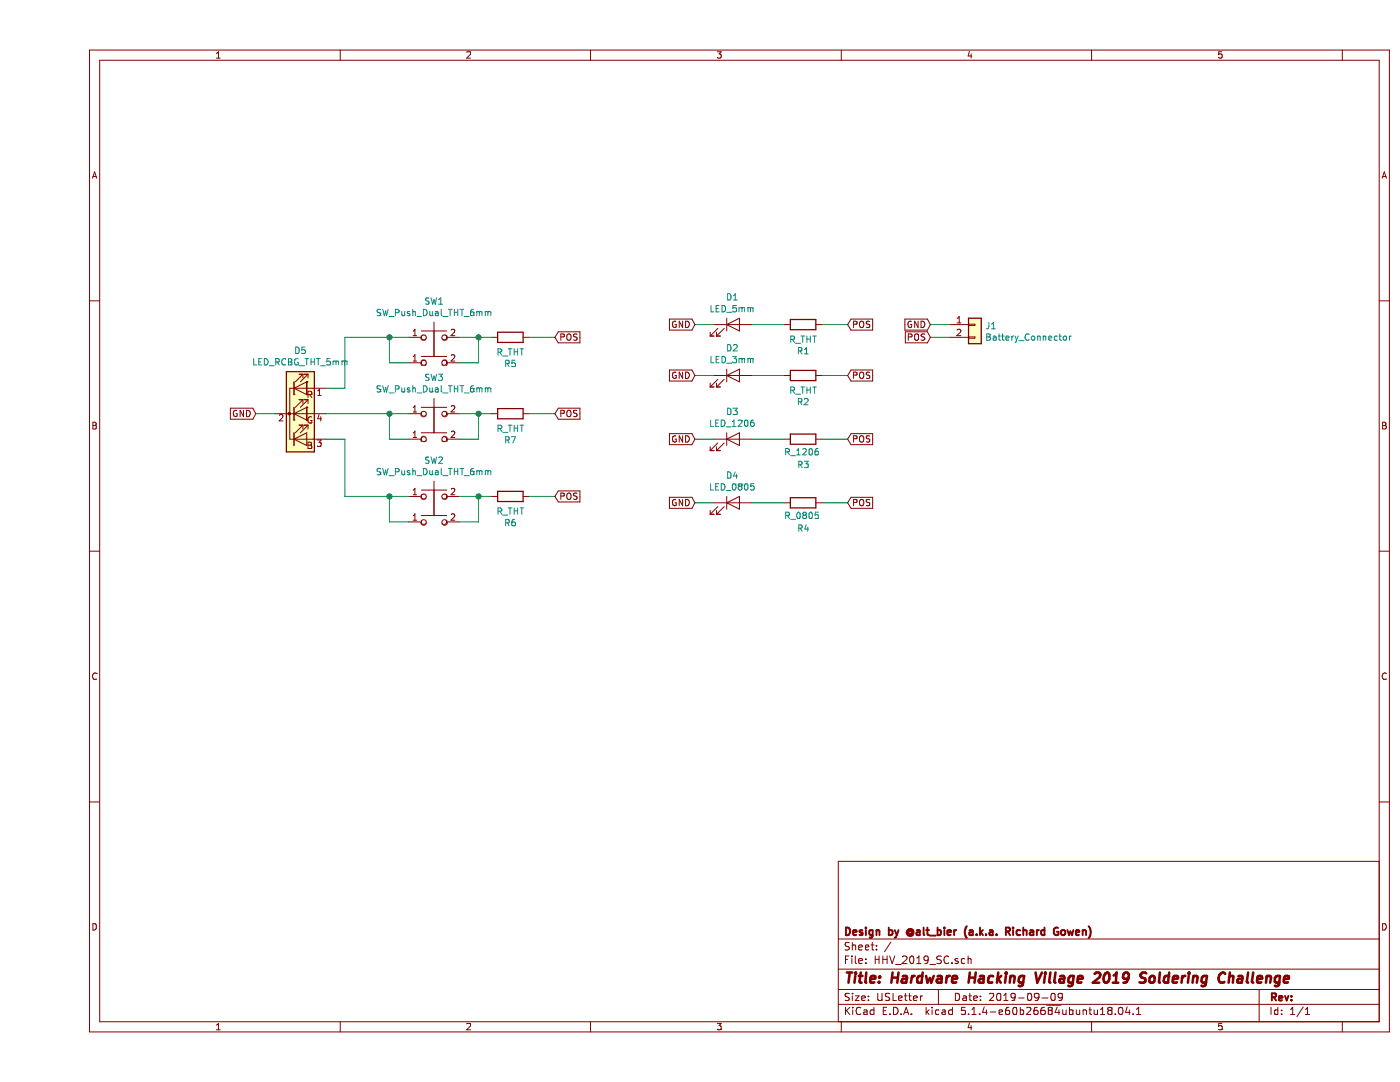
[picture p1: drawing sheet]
EESchema Schematic File Version 4
LIBS:HHV_2019_SC-cache
EELAYER 29 0
EELAYER END
$Descr USLetter 11000 8500
encoding utf-8
Sheet 1 1
Title "Hardware Hacking Village 2019 Soldering Challenge"
Date "2019-09-09"
Rev ""
Comp "Design by @alt_bier (a.k.a. Richard Gowen)"
Comment1 ""
Comment2 ""
Comment3 ""
Comment4 ""
$EndDescr
$Comp
L alt_bier-sch:Conn_01x02 J1
U 1 1
P 7350 2550
F 0 "J1" H 7430 2542 50  0000 L CNN
F 1 "Battery_Connector" H 7430 2451 50  0000 L CNN
F 2 "alt_bier-fp:Pin_Header_Straight_1x02_Pitch2.54mm" H 7500 2250 50  0001 C CNN
F 3 "~" H 7350 2550 50  0001 C CNN
	1    7350 2550
	1    0    0    -1  
$EndComp
$Comp
L alt_bier-sch:R_THT R1
U 1 1
P 6000 2550
F 0 "R1" V 6207 2550 50  0000 C CNN
F 1 "R_THT" V 6116 2550 50  0000 C CNN
F 2 "alt_bier-fp:R_Axial_DIN0207_L6.3mm_D2.5mm_P7.62mm_Horizontal" V 6130 2500 50  0001 C CNN
F 3 "~" H 5950 2550 50  0001 C CNN
	1    6000 2550
	0    1    1    0   
$EndComp
$Comp
L alt_bier-sch:LED_5mm D1
U 1 1
P 5450 2550
F 0 "D1" H 5443 2766 50  0000 C CNN
F 1 "LED_5mm" H 5443 2675 50  0000 C CNN
F 2 "alt_bier-fp:LED_D5.0mm" H 5450 2300 50  0001 C CNN
F 3 "~" H 5450 2550 50  0001 C CNN
	1    5450 2550
	1    0    0    -1  
$EndComp
$Comp
L alt_bier-sch:R_THT R2
U 1 1
P 6000 2950
F 0 "R2" V 6207 2950 50  0000 C CNN
F 1 "R_THT" V 6116 2950 50  0000 C CNN
F 2 "alt_bier-fp:R_Axial_DIN0207_L6.3mm_D2.5mm_P7.62mm_Horizontal" V 6130 2900 50  0001 C CNN
F 3 "~" H 5950 2950 50  0001 C CNN
	1    6000 2950
	0    1    1    0   
$EndComp
$Comp
L alt_bier-sch:LED_3mm D2
U 1 1
P 5450 2950
F 0 "D2" H 5443 3166 50  0000 C CNN
F 1 "LED_3mm" H 5443 3075 50  0000 C CNN
F 2 "alt_bier-fp:LED_D3.0mm" H 5450 2700 50  0001 C CNN
F 3 "~" H 5450 2950 50  0001 C CNN
	1    5450 2950
	1    0    0    -1  
$EndComp
$Comp
L alt_bier-sch:LED_RCBG_THT_5mm D5
U 1 1
P 2050 3250
F 0 "D5" H 2050 3747 50  0000 C CNN
F 1 "LED_RCBG_THT_5mm" H 2050 3656 50  0000 C CNN
F 2 "alt_bier-fp:LED_D5.0mm-4_RGB" H 2100 2800 50  0001 C CNN
F 3 "~" H 2050 3200 50  0001 C CNN
	1    2050 3250
	1    0    0    -1  
$EndComp
$Comp
L alt_bier-sch:R_THT R5
U 1 1
P 3700 2650
F 0 "R5" V 3907 2650 50  0000 C CNN
F 1 "R_THT" V 3816 2650 50  0000 C CNN
F 2 "alt_bier-fp:R_Axial_DIN0207_L6.3mm_D2.5mm_P7.62mm_Horizontal" V 3830 2600 50  0001 C CNN
F 3 "~" H 3650 2650 50  0001 C CNN
	1    3700 2650
	0    1    1    0   
$EndComp
$Comp
L alt_bier-sch:R_1206 R3
U 1 1
P 6000 3450
F 0 "R3" V 6200 3400 50  0000 L CNN
F 1 "R_1206" V 6100 3300 50  0000 L CNN
F 2 "alt_bier-fp:R_1206_3216Metric_Pad1.42x1.75mm_HandSolder" V 6130 3400 50  0001 C CNN
F 3 "~" H 5950 3450 50  0001 C CNN
	1    6000 3450
	0    1    1    0   
$EndComp
$Comp
L alt_bier-sch:LED_1206 D3
U 1 1
P 5450 3450
F 0 "D3" H 5443 3666 50  0000 C CNN
F 1 "LED_1206" H 5443 3575 50  0000 C CNN
F 2 "alt_bier-fp:LED_1206_3216Metric_Pad1.42x1.75mm_HandSolder" H 5450 3200 50  0001 C CNN
F 3 "~" H 5450 3450 50  0001 C CNN
	1    5450 3450
	1    0    0    -1  
$EndComp
Text GLabel 7000 2650 0    50   Input ~ 0
POS
Text GLabel 7000 2550 0    50   Input ~ 0
GND
Wire Wire Line
	7000 2650 7150 2650
Wire Wire Line
	7000 2550 7150 2550
Text GLabel 6350 2550 2    50   Input ~ 0
POS
Text GLabel 6350 2950 2    50   Input ~ 0
POS
Text GLabel 4050 2650 2    50   Input ~ 0
POS
Wire Wire Line
	6350 2550 6150 2550
Wire Wire Line
	6350 2950 6150 2950
Wire Wire Line
	4050 2650 3850 2650
Wire Wire Line
	5850 2550 5600 2550
Wire Wire Line
	5850 2950 5600 2950
$Comp
L alt_bier-sch:R_THT R7
U 1 1
P 3700 3250
F 0 "R7" V 3907 3250 50  0000 C CNN
F 1 "R_THT" V 3816 3250 50  0000 C CNN
F 2 "alt_bier-fp:R_Axial_DIN0207_L6.3mm_D2.5mm_P7.62mm_Horizontal" V 3830 3200 50  0001 C CNN
F 3 "~" H 3650 3250 50  0001 C CNN
	1    3700 3250
	0    1    1    0   
$EndComp
Wire Wire Line
	3550 3250 3450 3250
$Comp
L alt_bier-sch:R_THT R6
U 1 1
P 3700 3900
F 0 "R6" V 3907 3900 50  0000 C CNN
F 1 "R_THT" V 3816 3900 50  0000 C CNN
F 2 "alt_bier-fp:R_Axial_DIN0207_L6.3mm_D2.5mm_P7.62mm_Horizontal" V 3830 3850 50  0001 C CNN
F 3 "~" H 3650 3900 50  0001 C CNN
	1    3700 3900
	0    1    1    0   
$EndComp
Wire Wire Line
	3550 3900 3450 3900
Text GLabel 4050 3250 2    50   Input ~ 0
POS
Wire Wire Line
	4050 3250 3850 3250
Text GLabel 4050 3900 2    50   Input ~ 0
POS
Wire Wire Line
	4050 3900 3850 3900
Wire Wire Line
	2250 3050 2400 3050
Wire Wire Line
	2400 3050 2400 2650
Wire Wire Line
	2250 3250 2750 3250
Wire Wire Line
	2250 3450 2400 3450
Wire Wire Line
	2400 3450 2400 3900
Wire Wire Line
	2400 3900 2750 3900
Text GLabel 5150 2550 0    50   Input ~ 0
GND
Wire Wire Line
	5150 2550 5300 2550
Text GLabel 5150 2950 0    50   Input ~ 0
GND
Wire Wire Line
	5150 2950 5300 2950
Text GLabel 1700 3250 0    50   Input ~ 0
GND
Wire Wire Line
	1700 3250 1850 3250
Text GLabel 6350 3450 2    50   Input ~ 0
POS
Wire Wire Line
	6350 3450 6150 3450
Wire Wire Line
	5850 3450 5600 3450
Text GLabel 5150 3450 0    50   Input ~ 0
GND
Wire Wire Line
	5150 3450 5300 3450
Wire Wire Line
	3550 2650 3450 2650
Wire Wire Line
	2900 2650 2750 2650
$Comp
L alt_bier-sch:R_1206 R4
U 1 1
P 6000 3950
F 0 "R4" V 6200 3900 50  0000 L CNN
F 1 "R_0805" V 6100 3800 50  0000 L CNN
F 2 "alt_bier-fp:R_0805_2012Metric_Pad1.15x1.40mm_HandSolder" V 6130 3900 50  0001 C CNN
F 3 "~" H 5950 3950 50  0001 C CNN
	1    6000 3950
	0    1    1    0   
$EndComp
$Comp
L alt_bier-sch:LED_1206 D4
U 1 1
P 5450 3950
F 0 "D4" H 5443 4166 50  0000 C CNN
F 1 "LED_0805" H 5443 4075 50  0000 C CNN
F 2 "alt_bier-fp:LED_0805_2012Metric_Pad1.15x1.40mm_HandSolder" H 5450 3700 50  0001 C CNN
F 3 "~" H 5450 3950 50  0001 C CNN
	1    5450 3950
	1    0    0    -1  
$EndComp
Text GLabel 6350 3950 2    50   Input ~ 0
POS
Wire Wire Line
	6350 3950 6150 3950
Wire Wire Line
	5850 3950 5600 3950
Text GLabel 5150 3950 0    50   Input ~ 0
GND
Wire Wire Line
	5150 3950 5300 3950
$Comp
L alt_bier-sch:SW_Push_Dual_THT_6mm SW1
U 1 1
P 3100 2650
F 0 "SW1" H 3100 2935 50  0000 C CNN
F 1 "SW_Push_Dual_THT_6mm" H 3100 2844 50  0000 C CNN
F 2 "alt_bier-fp:SW_PUSH_6mm" H 3100 2850 50  0001 C CNN
F 3 "https://datasheet.lcsc.com/szlcsc/1905211531_SHOU-HAN-TS665CJ_C393938.pdf" H 3100 2850 50  0001 C CNN
	1    3100 2650
	1    0    0    -1  
$EndComp
$Comp
L alt_bier-sch:SW_Push_Dual_THT_6mm SW3
U 1 1
P 3100 3250
F 0 "SW3" H 3100 3535 50  0000 C CNN
F 1 "SW_Push_Dual_THT_6mm" H 3100 3444 50  0000 C CNN
F 2 "alt_bier-fp:SW_PUSH_6mm" H 3100 3450 50  0001 C CNN
F 3 "https://datasheet.lcsc.com/szlcsc/1905211531_SHOU-HAN-TS665CJ_C393938.pdf" H 3100 3450 50  0001 C CNN
	1    3100 3250
	1    0    0    -1  
$EndComp
$Comp
L alt_bier-sch:SW_Push_Dual_THT_6mm SW2
U 1 1
P 3100 3900
F 0 "SW2" H 3100 4185 50  0000 C CNN
F 1 "SW_Push_Dual_THT_6mm" H 3100 4094 50  0000 C CNN
F 2 "alt_bier-fp:SW_PUSH_6mm" H 3100 4100 50  0001 C CNN
F 3 "https://datasheet.lcsc.com/szlcsc/1905211531_SHOU-HAN-TS665CJ_C393938.pdf" H 3100 4100 50  0001 C CNN
	1    3100 3900
	1    0    0    -1  
$EndComp
Wire Wire Line
	2900 2850 2750 2850
Wire Wire Line
	2750 2850 2750 2650
Connection ~ 2750 2650
Wire Wire Line
	2750 2650 2400 2650
Wire Wire Line
	3300 2850 3450 2850
Wire Wire Line
	3450 2850 3450 2650
Connection ~ 3450 2650
Wire Wire Line
	3450 2650 3300 2650
Wire Wire Line
	2900 3450 2750 3450
Wire Wire Line
	2750 3450 2750 3250
Connection ~ 2750 3250
Wire Wire Line
	2750 3250 2900 3250
Wire Wire Line
	3300 3450 3450 3450
Wire Wire Line
	3450 3450 3450 3250
Connection ~ 3450 3250
Wire Wire Line
	3450 3250 3300 3250
Wire Wire Line
	3300 4100 3450 4100
Wire Wire Line
	3450 4100 3450 3900
Connection ~ 3450 3900
Wire Wire Line
	3450 3900 3300 3900
Wire Wire Line
	2900 4100 2750 4100
Wire Wire Line
	2750 4100 2750 3900
Connection ~ 2750 3900
Wire Wire Line
	2750 3900 2900 3900
$EndSCHEMATC
